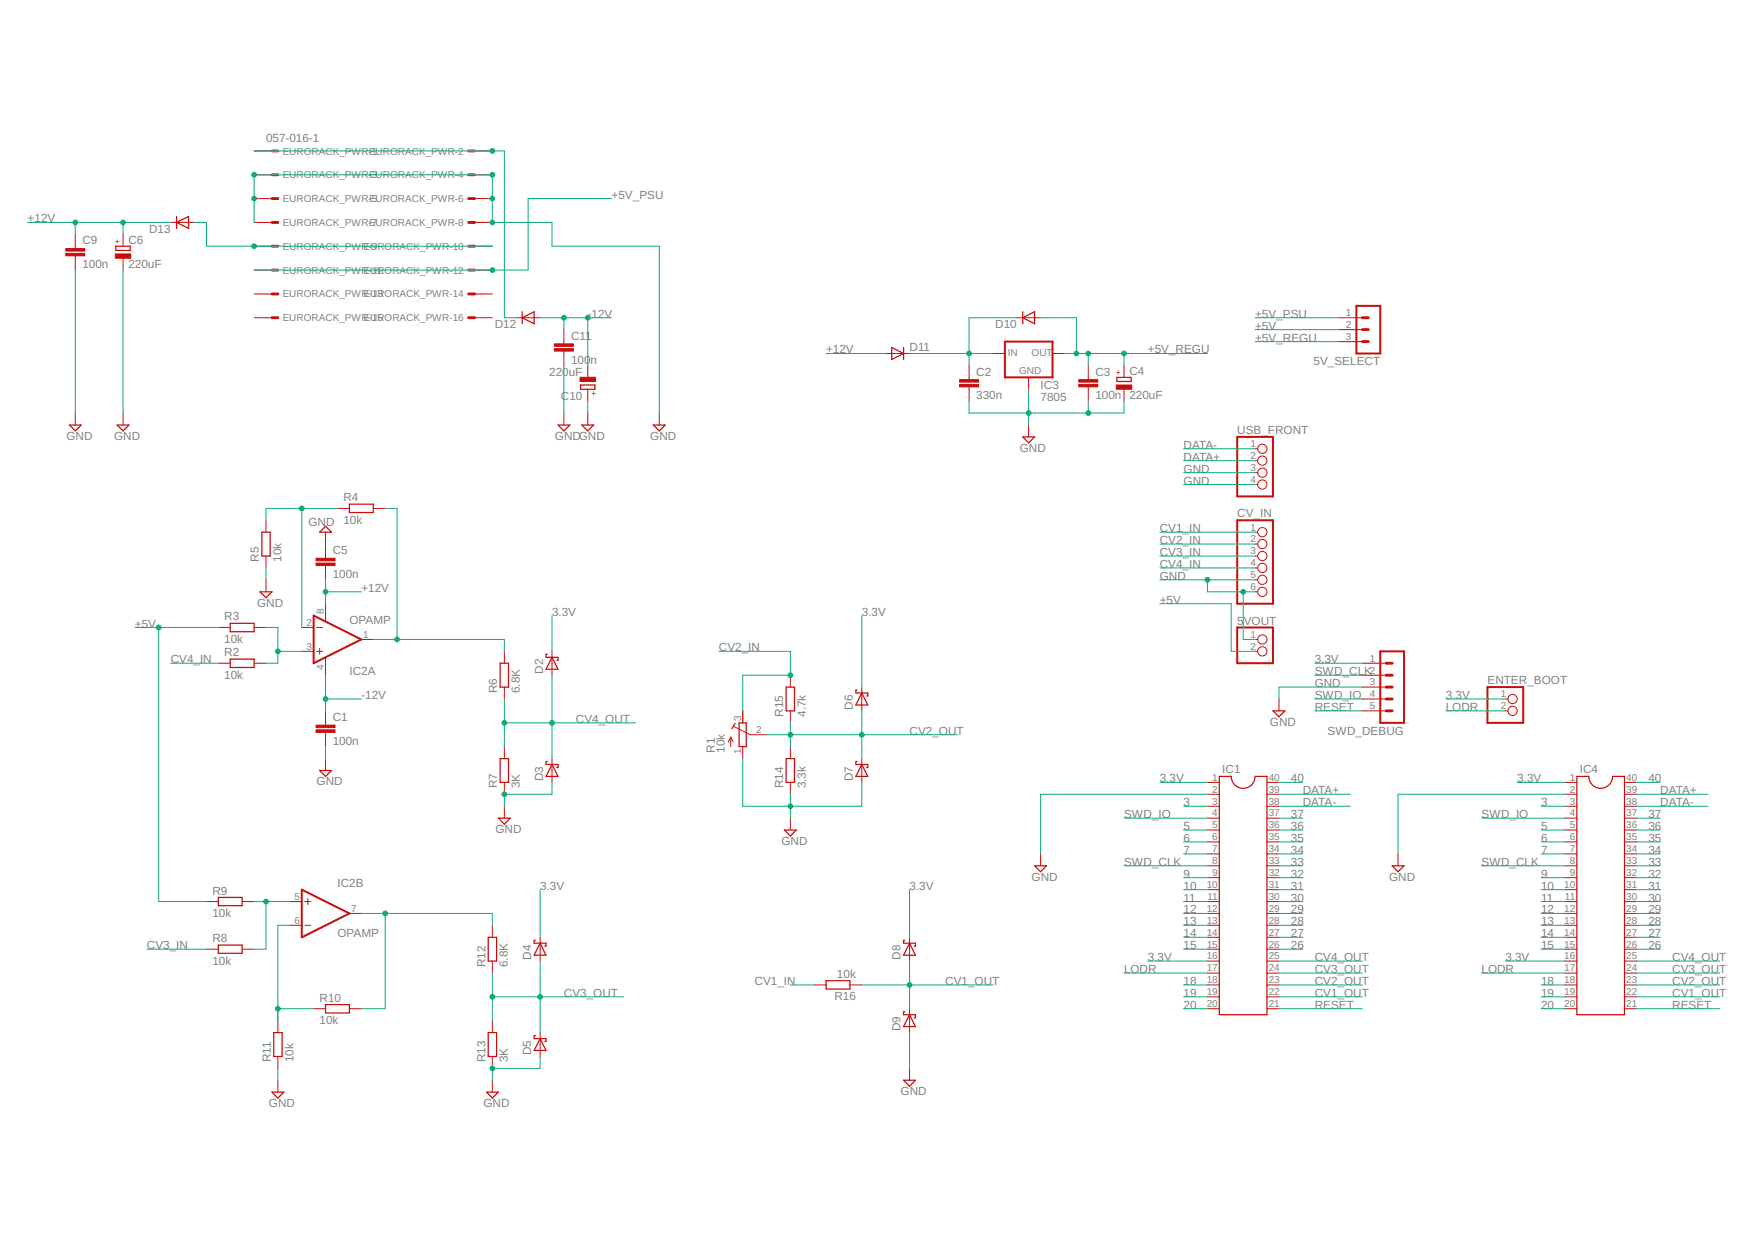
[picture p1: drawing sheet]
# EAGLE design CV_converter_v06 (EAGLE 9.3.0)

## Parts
5V_SELECT  MA03-1  [MA03-1]
5VOUT  PINHD-1X2  [1X02]
C1  100n  C-EU025-025X050  [C025-025X050]
C2  330n  C-EU025-025X050  [C025-025X050]
C3  100n  C-EU025-025X050  [C025-025X050]
C4  220uF  CPOL-EUE2.5-7  [E2,5-7]
C5  100n  C-EU025-025X050  [C025-025X050]
C6  220uF  CPOL-EUE2.5-7  [E2,5-7]
C9  100n  C-EU025-025X050  [C025-025X050]
C10  220uF  CPOL-EUE2.5-7  [E2,5-7]
C11  100n  C-EU025-025X050  [C025-025X050]
CV_IN  PINHD-1X6  [1X06]
D2  SCHOTTKY-DIODEDO35-7  [DO35-7]
D3  SCHOTTKY-DIODEDO35-7  [DO35-7]
D4  SCHOTTKY-DIODEDO35-7  [DO35-7]
D5  SCHOTTKY-DIODEDO35-7  [DO35-7]
D6  SCHOTTKY-DIODEDO35-7  [DO35-7]
D7  SCHOTTKY-DIODEDO35-7  [DO35-7]
D8  SCHOTTKY-DIODEDO35-7  [DO35-7]
D9  SCHOTTKY-DIODEDO35-7  [DO35-7]
D10  DIODE-D-7.5  [D-7.5]
D11  DIODE-D-7.5  [D-7.5]
D12  DIODE-D-7.5  [D-7.5]
D13  DIODE-D-7.5  [D-7.5]
ENTER_BOOT  PINHD-1X2  [1X02]
EURORACK_PWR  057-016-1  [057-016-1]
IC1  DIL40  [DIL40]
IC2  OPAMP  OPAMP-DUALDIP  [DIP08]
IC3  7805  V_REG_78XX-TO-220  [TO-220-ALT]
IC4  DIL40  [DIL40]
R1  10k  R-TRIMM64W  [RTRIM64W]
R2  10k  R-EU_0207/7  [0207/7]
R3  10k  R-EU_0207/7  [0207/7]
R4  10k  R-EU_0207/7  [0207/7]
R5  10k  R-EU_0207/7  [0207/7]
R6  6.8K  R-EU_0207/7  [0207/7]
R7  3K  R-EU_0207/7  [0207/7]
R8  10k  R-EU_0207/7  [0207/7]
R9  10k  R-EU_0207/7  [0207/7]
R10  10k  R-EU_0207/7  [0207/7]
R11  10k  R-EU_0207/7  [0207/7]
R12  6.8K  R-EU_0207/7  [0207/7]
R13  3K  R-EU_0207/7  [0207/7]
R14  3.3k  R-EU_0207/7  [0207/7]
R15  4.7k  R-EU_0207/7  [0207/7]
R16  10k  R-EU_0207/7  [0207/7]
SWD_DEBUG  MA05-1  [MA05-1]
USB_FRONT  PINHD-1X4  [1X04]

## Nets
3: IC1.3 IC4.3
3.3V: D2.C D4.C D6.C D8.C ENTER_BOOT.1 IC1.1 IC1.16 IC4.1 IC4.16 SWD_DEBUG.1
5: IC1.5 IC4.5
6: IC1.6 IC4.6
7: IC1.7 IC4.7
9: IC1.9 IC4.9
10: IC1.10 IC4.10
11: IC1.11 IC4.11
12: IC1.12 IC4.12
13: IC1.13 IC4.13
14: IC1.14 IC4.14
15: IC1.15 IC4.15
18: IC1.18 IC4.18
19: IC1.19 IC4.19
20: IC1.20 IC4.20
26: IC1.26 IC4.26
27: IC1.27 IC4.27
28: IC1.28 IC4.28
29: IC1.29 IC4.29
30: IC1.30 IC4.30
31: IC1.31 IC4.31
32: IC1.32 IC4.32
33: IC1.33 IC4.33
34: IC1.34 IC4.34
35: IC1.35 IC4.35
36: IC1.36 IC4.36
37: IC1.37 IC4.37
40: IC1.40 IC4.40
+5V: 5V_SELECT.2 5VOUT.2 R3.1 R9.1
+5V_PSU: 5V_SELECT.1 EURORACK_PWR.11 EURORACK_PWR.12
+5V_REGU: 5V_SELECT.3 C3.1 C4.+ D10.A IC3.OUT
+12V: C5.2 C6.+ C9.1 D11.A D13.C IC2.8(A:V+)
-12V: C1.1 C10.- C11.1 D12.A IC2.4(A:V-)
CV1_IN: CV_IN.1 R16.2
CV1_OUT: D8.A D9.C IC1.22 IC4.22 R16.1
CV2_IN: CV_IN.2 R1.3(E) R15.2
CV2_OUT: D6.A D7.C IC1.23 IC4.23 R1.2(S) R14.2 R15.1
CV3_IN: CV_IN.3 R8.1
CV3_OUT: D4.A D5.C IC1.24 IC4.24 R12.1 R13.2
CV4_IN: CV_IN.4 R2.1
CV4_OUT: D2.A D3.C IC1.25 IC4.25 R6.1 R7.2
DATA+: IC1.39 IC4.39 USB_FRONT.2
DATA-: IC1.38 IC4.38 USB_FRONT.1
GND: 5VOUT.1 C1.2 C2.2 C3.2 C4.- C5.1 C6.- C9.2 C10.+ C11.2 CV_IN.5 CV_IN.6 D3.A D5.A D7.A D9.A EURORACK_PWR.3 EURORACK_PWR.4 EURORACK_PWR.5 EURORACK_PWR.6 EURORACK_PWR.7 EURORACK_PWR.8 IC1.2 IC3.GND IC4.2 R1.1(A) R5.1 R7.1 R11.1 R13.1 R14.1 SWD_DEBUG.3 USB_FRONT.3 USB_FRONT.4
LODR: ENTER_BOOT.2 IC1.17 IC4.17
N$2: IC2.1(A:OUT) R4.2 R6.2
N$3: IC2.3(A:+IN) R2.2 R3.2
N$4: C2.1 D10.C D11.C IC3.IN
N$5: IC2.2(A:-IN) R4.1 R5.2
N$6: IC2.6(B:-IN) R10.1 R11.2
N$7: IC2.7(B:OUT) R10.2 R12.2
N$8: IC2.5(B:+IN) R8.2 R9.2
N$10: D12.C EURORACK_PWR.1 EURORACK_PWR.2
N$11: D13.A EURORACK_PWR.9 EURORACK_PWR.10
RESET: IC1.21 IC4.21 SWD_DEBUG.5
SWD_CLK: IC1.8 IC4.8 SWD_DEBUG.2
SWD_IO: IC1.4 IC4.4 SWD_DEBUG.4
Unconnected: EURORACK_PWR.13 EURORACK_PWR.14 EURORACK_PWR.15 EURORACK_PWR.16

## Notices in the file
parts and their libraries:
SparkFun-AnalogIC: Licensing: CC v3.0 Share-Alike You are welcome to use this library for commercial purposes.
